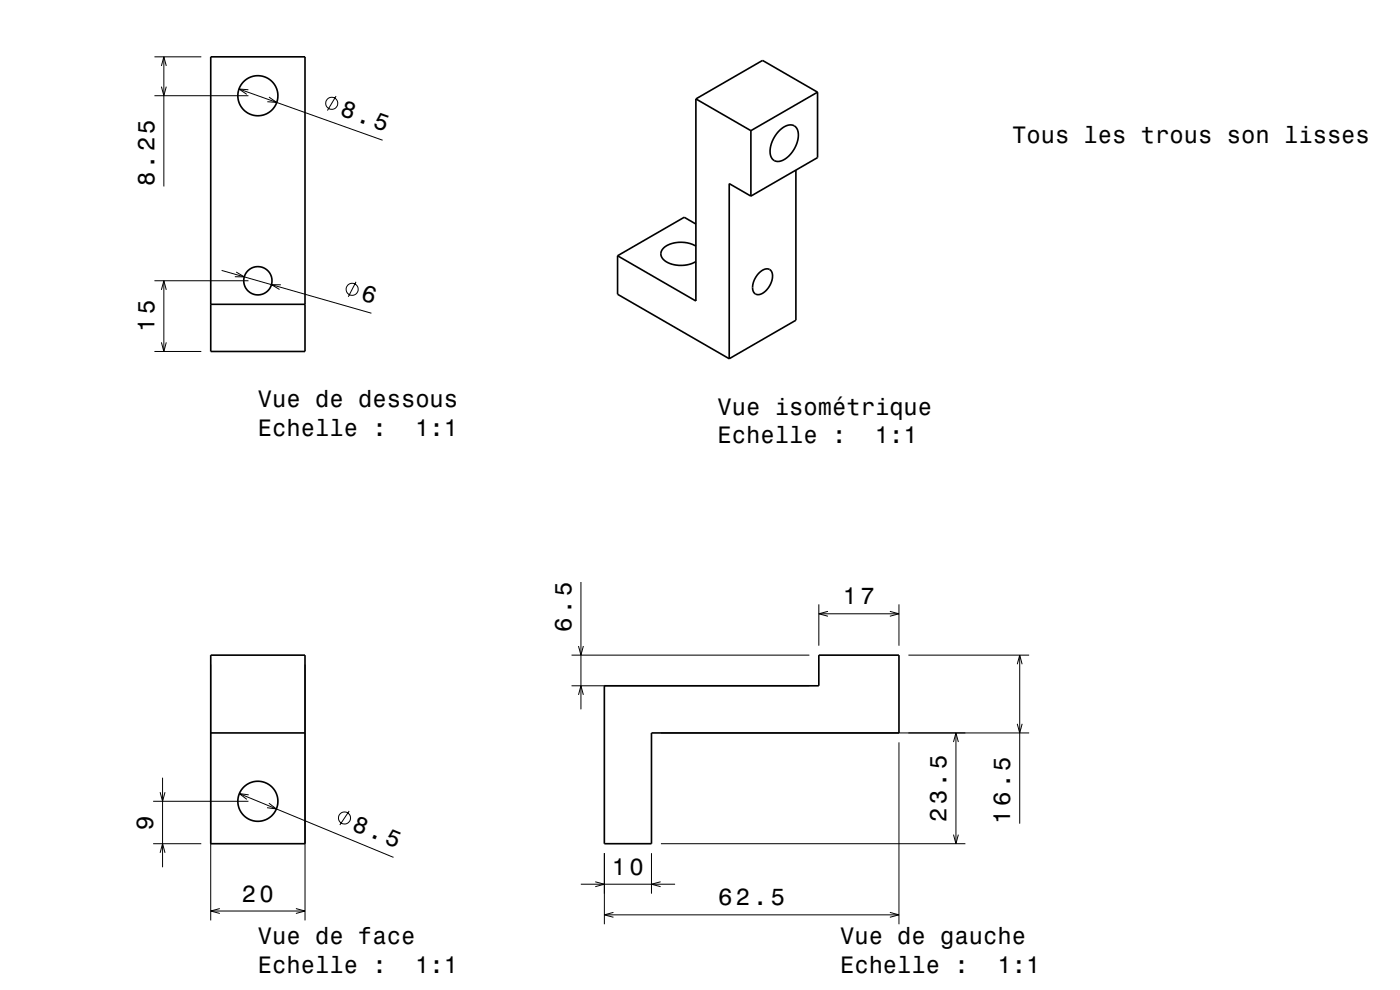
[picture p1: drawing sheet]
<svg xmlns="http://www.w3.org/2000/svg" width="297mm" height="210mm" viewBox="0 0 297 210" stroke-linecap="round" stroke-linejoin="round" font-family="sans-serif">
<g fill="none" stroke="#000" stroke-width=".21">
<path d="M32.8 12.1h9.9M34.2 18.4l.6 1.9 .5-1.9M34.2 14l.6-1.9 .5 1.9M34.8 12.1v27.4M50.7 18.9l30.5 10.8M52.7 19l-2-.1 1.6 1.1M32.8 20.3h19.9M57.1 20.6l1.6 1.1-2-.1M71.3 20.4l-1.8 3M32.8 59.6h19.9M34.8 59.6v15M47 57.4l31.8 9"/>
<path d="M50.1 57.7l1.7 1h-2M75.5 59.8l-1.6 3.2M32.8 74.6h9.9M34.2 61.5l.6-1.9 .5 1.9M34.2 72.6l.6 2 .5-2M59.6 60.4h-2l1.7 1M121.2 139h50.5M122.7 137l.5 2 .6-2M123.2 123.5v27M173.7 128.2v8.8M173.7 130.2h17M175.6 129.7l-1.9 .5 1.9 .5"/>
<path d="M188.8 129.7l1.9 .5-1.9 .5M190.7 128.2v8.8M192.7 139h25.6M216.3 139v35.7M44.7 141v54.2M64.7 141v54.2M121.2 145.5h50.5M122.7 147.4l.5-1.9 .6 1.9M140.2 155.5h78.1M190.7 157.5v38.6M202.3 157.4l.5-1.9 .5 1.9M202.8 155.5v23.5"/>
<path d="M215.8 140.9l.5-1.9 .5 1.9M215.8 153.5l.5 2 .5-2M32.5 179h10.2M32.5 170h20.2M34 168l.5 2 .5-2M34.5 165v19M50.8 168.3l32.7 13.6M52.8 168.6l-2-.3 1.6 1.3M57 170.4l1.6 1.2-2-.3M74.1 172l-2 3M140.2 179h64.6M202.3 177l.5 2 .5-2"/>
<path d="M34 180.9l.5-1.9 .5 1.9M44.7 193.2h20M46.6 192.7l-1.9 .5 1.9 .6M62.8 192.7l1.9 .5-1.9 .6M123.2 187.6h20M126.3 187l1.9 .6-1.9 .5M128.2 181v15.1M128.2 194.1h62.5M130.1 193.5l-1.9 .6 1.9 .5M138.2 181v8.6M140.1 187l-1.9 .6 1.9 .5M188.8 193.5l1.9 .6-1.9 .5"/>
<circle cx="70.4" cy="21.9" r="1.28"/>
<circle cx="74.7" cy="61.4" r="1.28"/>
<circle cx="73.1" cy="173.5" r="1.28"/>
</g>
<g fill="none" stroke="#000" stroke-width=".35">
<path d="M44.7 12.1h20v62.5h-20zM173.4 19.6l-11.6-6.8-14.2 8.2M173.4 19.6v13.8l-14.1 8.2M173.4 19.6l-14.1 8.1M147.6 21v42.8l-16.6-9.5M147.6 21l11.7 6.7M159.3 27.7v13.9M165.4 27.7a2.62 2.62 0 0 1 3.3-.9 3.8 3.8 0 0 1-.1 4.5 4.5 4.5 0 0 1-4 2.9 2.25 2.25 0 0 1-1.2-3 7.1 7.1 0 0 1 2-3.5zM168.8 36.1v31.8l-14.1 8.2M131 54.3v8.1l23.7 13.7M147.6 52.2a6.1 6.1 0 0 0-7 .7 1.81 1.81 0 0 0 1 2.7 6.6 6.6 0 0 0 6-.1M147.6 47.5l-2.4-1.4-14.2 8.2"/>
<path d="M159.3 41.6l-4.6-2.7v37.2M161 57.9a1.75 1.75 0 0 1 2.6-.5 3.9 3.9 0 0 1-1.7 4.8 1.35 1.35 0 0 1-1.7 .1 1.35 1.35 0 0 1-.5-1.6l.3-1.3zM44.7 64.6h20M44.7 139h20v40h-20zM44.7 155.5h20M128.2 145.5h45.5v-6.5h17v16.5h-52.5v23.5h-10z"/>
<circle cx="54.7" cy="20.3" r="4.2"/>
<circle cx="54.7" cy="59.6" r="3"/>
<circle cx="54.7" cy="170" r="4.3"/>
</g>
<g font-size="5">
<text x="71.9" y="24.3" transform="rotate(20 71.9 24.3)">8.5</text>
<text x="214.7" y="30.3">Tous les trous son lisses</text>
<text x="32.8" y="39.5" transform="rotate(-90 32.8 39.5)">8.25</text>
<text x="76.4" y="63.7" transform="rotate(16 76.4 63.7)">6</text>
<text x="32.8" y="70.4" transform="rotate(-90 32.8 70.4)">15</text>
<text x="54.7" y="86.4">Vue de dessous</text>
<text x="152.2" y="88">Vue isométrique</text>
<text x="54.7" y="92.5">Echelle :</text>
<text x="88.1" y="92.5">1:1</text>
<text x="152.2" y="94">Echelle :</text>
<text x="185.6" y="94">1:1</text>
<text x="178.8" y="128.2">17</text>
<text x="121.2" y="134" transform="rotate(-90 121.2 134)">6.5</text>
<text x="32.5" y="176" transform="rotate(-90 32.5 176)">9</text>
<text x="74.5" y="176" transform="rotate(22 74.5 176)">8.5</text>
<text x="200.8" y="174.3" transform="rotate(-90 200.8 174.3)">23.5</text>
<text x="214.3" y="174.7" transform="rotate(-90 214.3 174.7)">16.5</text>
<text x="129.8" y="185.6">10</text>
<text x="51.3" y="191.2">20</text>
<text x="152.3" y="192.1">62.5</text>
<text x="54.7" y="200.3">Vue de face</text>
<text x="178.2" y="200.3">Vue de gauche</text>
<text x="54.7" y="206.4">Echelle :</text>
<text x="88.1" y="206.4">1:1</text>
<text x="178.2" y="206.4">Echelle :</text>
<text x="211.6" y="206.4">1:1</text>
</g>
</svg>
